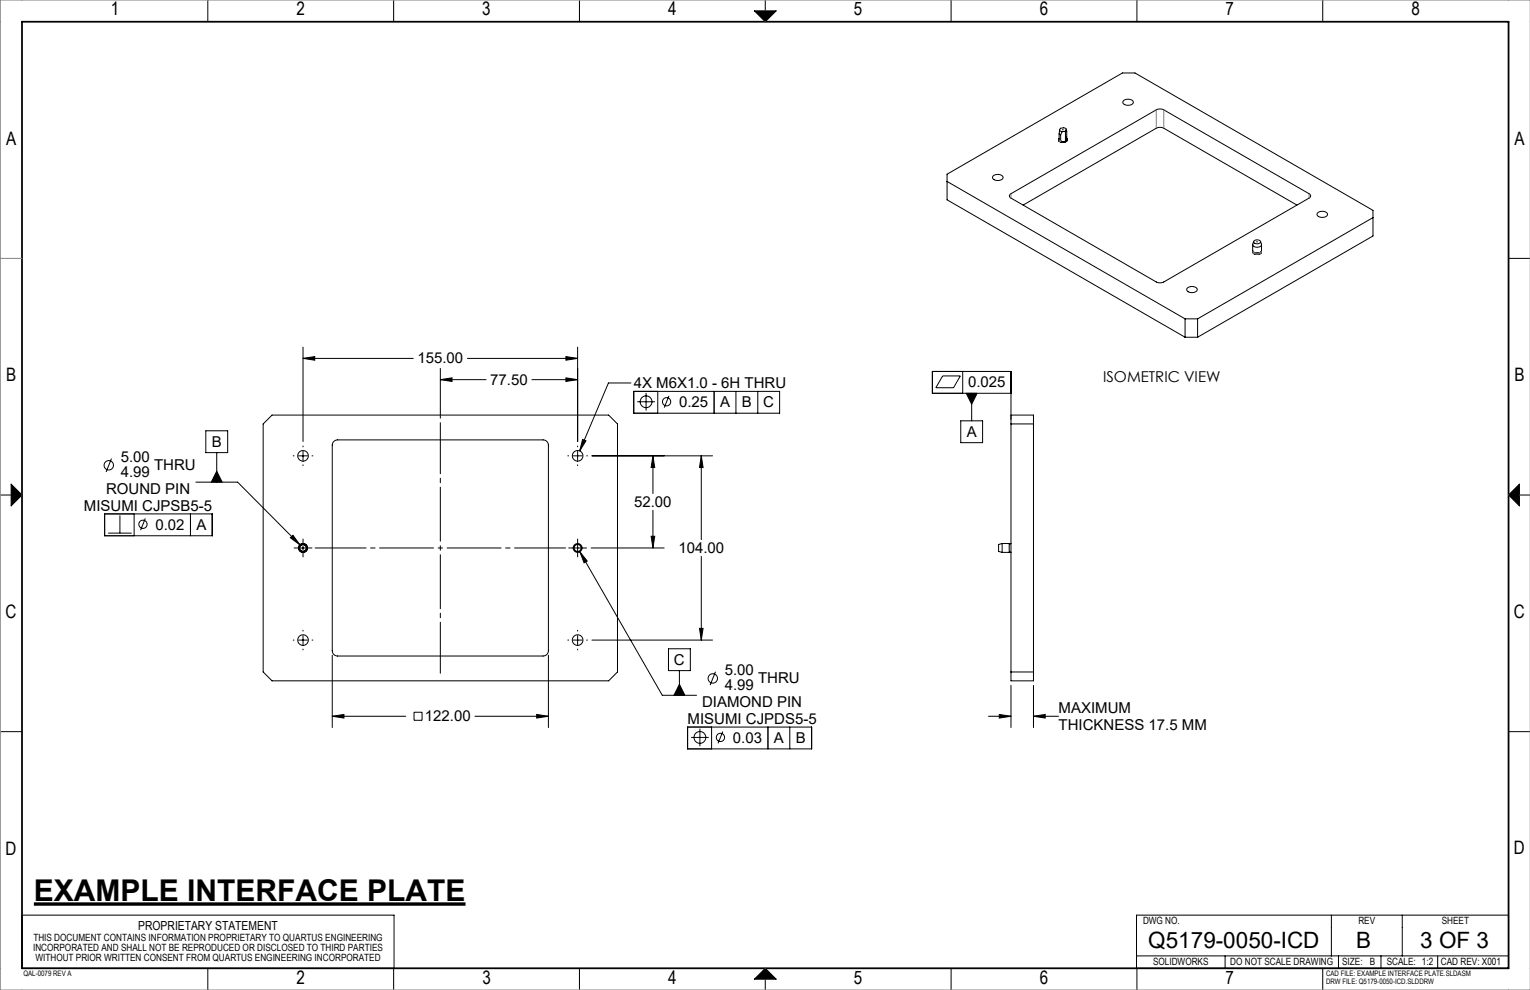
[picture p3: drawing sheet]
<svg xmlns="http://www.w3.org/2000/svg" width="432mm" height="279mm" viewBox="0 0 432 279" stroke-linecap="round" stroke-linejoin="round" font-family="sans-serif">
<g fill="none" stroke="#000" stroke-width=".28">
<path d="M58.7 0v6.1M111.1 0v6.1M163.5 0v6.1M212.9 3.1h6.1l-3 3zM216 0v3.1M268.4 0v6.1M320.9 0v6.1M373.3 0v6.1M298.9 37.8l.4 .2M298.9 39.4l.4 .3M298.9 39.8l.4 .3M298.9 37.8v2"/>
<path d="M298.9 39.4v.1M299 36.7l.8 .5M299 36.7l-.1 1.1M299.3 36.2h.1M299.3 36.2l-.3 .5M299.3 36.2l.9-.1 .7 .4M299.3 39.7v.4M299.3 38v1.7M299.8 37.2l-.5 .8M299.9 36.6h.1M300.7 37l-.9 .2M300.7 37v.1"/>
<path d="M300.7 37.1v2.8M300.7 39.9l-1.4 .2M300.7 37h.1M300.9 36.5l.1 2.6M300.9 36.5l-.2 .5M301.1 39.1h.1M301 39.1h.1M301 39.1l.2 .2a1.31 1.31 0 0 1-1 1 1.31 1.31 0 0 1-1.3-.5v-.7l-.2 .3 .2 .4M301.1 39.1l.1 .2a1.18 1.18 0 0 1-1.9 .8M301.1 39.1l-.4 .8M317 28.5a1.89 1.89 0 0 1 2.9 .3 1.67 1.67 0 0 1-1.5 .9 1.67 1.67 0 0 1-1.5-.9zM267.3 51.2l67.2 38.8"/>
<path d="M280.2 49.7a1.89 1.89 0 0 1 2.9 .4 1.67 1.67 0 0 1-1.5 .9 1.67 1.67 0 0 1-1.5-1zM285.1 54.8l41.2-23.8a2.34 2.34 0 0 1 2.1 0l41.1 23.7a.65 .65 0 0 1 .4 .6 .65 .65 0 0 1-.4 .6l-41.1 23.7a2.34 2.34 0 0 1-2.1 0l-41-23.7-.4-.4zM288.7 57.9l37.6-21.7a2.34 2.34 0 0 1 2.1 0l37.6 21.7M353.5 69.1v1.6a1.44 1.44 0 0 0 2.5 0v-1.6M353.6 70.9a1.28 1.28 0 0 0 .9 1 1.28 1.28 0 0 0 1.4-.4l.1-.6M353.6 70.9a1.14 1.14 0 0 0 1.8 .8 .64 .64 0 0 0 .6-.8M353.6 70.9v.1M353.6 71h.1M353.8 68.1l-.2 .8a1.31 1.31 0 0 0 1.2 .9 1.31 1.31 0 0 0 1.2-.9l-.3-.8M354 67.9l1-.2 .7 .4a.98 .98 0 0 1-.9 .7 .98 .98 0 0 1-.9-.7zM355.9 71l-1 .4-1.2-.3M356 70.9v.1"/>
<path d="M371.8 60.1a1.89 1.89 0 0 1 2.9 .4 1.67 1.67 0 0 1-1.5 .9 1.67 1.67 0 0 1-1.5-1zM387.5 61.4l-49.5 28.6M425.7 72.9h6.1M85.5 98v26.6M163 98v26.6M334.5 95.2l-67.2-38.8v-7.2l49.5-28.6h3.5l67.2 38.8v7.2l-49.5 28.6M334.5 90h3.5M334.5 95.2h3.5M334.5 90v5.2M335 81.4a1.89 1.89 0 0 1 2.9 .3 1.67 1.67 0 0 1-1.5 .9 1.67 1.67 0 0 1-1.5-1zM338 90v5.2M74.3 119.6l2.5-2.5h95l2.5 2.5v70l-2.5 2.5h-95l-2.5-2.5z"/>
<path d="M85.5 101.1l3.3-.5v1.1zM85.5 101.1h31.1M124.3 107.1l3.3-.5v1.1zM124.3 104v14M124.3 107.1h12.9M131.9 101.1h31.1M150.1 107.1h12.9M159.7 106.6l3.3 .5-3.3 .6zM159.7 100.6l3.3 .5-3.3 .6zM178.1 108.1h-6.4l-8.1 19.2M178.9 110.5h41.1v6.1h-41.1zM179.8 113.4h5"/>
<path d="M182.3 110.9v5M185.6 110.5v6.1M188.8 111.7l-1.3 3.3M201.5 110.5v6.1M207.7 110.5v6.1M213.9 110.5v6.1M266 106.1h5l-1.9 3.3h-5zM271.1 118.8h6.2v6.1h-6.2zM271.7 104.8v6.2M272.7 111h3.1l-1.6 3.1zM274.2 111v7.8M285.3 119.6h6.4"/>
<path d="M285.3 111h-22.2v-6.2h22.2v87.3h6.4v-75h-6.4M.1 139.7h3M3.1 136.6l3.1 3.1-3.1 3.1zM31.5 129.4l-1.6 3.8M55.3 136.1h11.8l17.5 17.7M58.1 121.6h6.2v6.1h-6.2zM61.2 133l1.5 3.1h-3.1zM61.2 127.7v8.4M82.8 128.6h.2M84.3 128.6h2.5M85.5 125.9v.2M85.5 127.4v2.5"/>
<path d="M85.5 131.2v.2M88.1 128.6h.2M94.2 124.6l1.1-.5h58a1.5 1.5 0 0 1 1.5 1.5v58a1.5 1.5 0 0 1-1.5 1.5h-58a1.5 1.5 0 0 1-1.5-1.5v-58zM160.3 128.6h.2M161.8 128.6h2.5M163 125.9v.2M163 127.4v2.5M163 131.2v.2M164.4 124l1 .4-1.8 2.9zM165.6 128.6h.2M167.1 128.6h34M184.3 128.6l.5 3.3h-1z"/>
<path d="M184.3 128.6v10.7M197.9 128.6l.5 3.3h-1zM197.9 128.6v23.7M428.8 139.7h3M428.8 136.6v6.2l-3.1-3.1zM29.5 145h30.4v6.2h-30.4zM30.5 150.5h6.7M33.8 145.5v5M37.9 145v6.2M41 146.3l-1.3 3.3M53.8 145v6.2M82 151.8l.7-.7 1.9 2.7z"/>
<path d="M83 154.6h5M84.5 154.6v.1M84.5 154.7l.7 1.2M84.5 154.6h.1M85 153.8l.5-.1 .5 .1M85 155.5l.5 .1 .5-.1M85.2 153.4a1.25 1.25 0 0 0-.9 1.3 1.25 1.25 0 0 0 .9 1.2M85.2 153.4h.6M85.2 155.9h.6M85.2 153.4a1.25 1.25 0 0 0-.9 1.2 1.25 1.25 0 0 0 .9 1.3M85.2 153.4l-.7 1.2M85.5 152.1v5.1"/>
<path d="M85.8 153.4a1.25 1.25 0 0 1 1 1.2 1.25 1.25 0 0 1-1 1.3M85.8 153.4l.7 1.2M86.5 154.6v.1M86.5 154.7l-.7 1.2M160.5 154.6h5M163 152.1v5.1M163.6 155.7l2.1 2.6-.9 .5zM163.6 155.7l23.3 40.5h9.7M166.8 154.6h20.6M183.8 151.3h1l-.5 3.3zM184.3 144v10.6M197.9 157v23.6"/>
<path d="M282.8 153.4v2.5M282.8 153.4l-1 .3v1.9l1 .3M282.8 153.4h2M282.8 155.9h2M284.8 155.9h.5M284.8 153.4h.5M284.8 153.4v2.5M85.5 177.9v.2M85.5 179.4v2.5M163 177.9v.2M163 179.4v2.5M197.4 177.3h1l-.5 3.3z"/>
<path d="M82.8 180.6h.2M84.3 180.6h2.5M85.5 183.2v.2M88.1 180.6h.2M93.8 184.9v20.4M154.8 184.9v20.4M160.3 180.6h.2M161.8 180.6h2.5M163 183.2v.2M165.6 180.6h.2M167.1 180.6h34M188.7 183.1h6.1v6.2h-6.1z"/>
<path d="M191.7 193.1l1.6 3.1h-3.1zM191.7 189.3v6.9M201.9 189.6l-1.5 3.8M285.3 189.6h6.4M285.3 193.4v11.9M291.7 193.4v11.9M.1 206.5h6.1M93.8 202.1l3.3-.5v1.1zM93.8 202.1h20.7M116.8 201h2.3v2.3h-2.3zM134 202.1h20.8M151.5 201.6l3.3 .5-3.3 .6z"/>
<path d="M194.1 205.2h35v6.2h-35zM195 208.1h5M197.5 205.6v5M200.8 205.2v6.2M204 206.5l-1.3 3.3M216.7 205.2v6.2M222.9 205.2v6.2M279 202.1h6.3M282 201.6l3.3 .5-3.3 .6zM291.7 202.1l3.3-.5v1.1zM291.7 202.1h7M425.7 206.5h6.1"/>
<path d="M6.2 258.3h105v15h-105zM320.7 258.3h105v15h-105zM375.7 258.3v11.5M395.7 258.3v11.5M58.7 273.3v6.1M111.1 273.3v6.1M163.5 273.3v6.1M216 276.3v3.1M216 273.3l3 3h-6.1zM268.4 273.3v6.1M320.7 269.8h105M320.9 273.3v6.1"/>
<path d="M345.7 269.8v3.5M373.3 273.3v6.1M377.7 269.8v3.5M389.7 269.8v3.5M405.7 269.8v3.5"/>
<circle cx="354.8" cy="68.2" r=".04"/>
<circle cx="182.3" cy="113.4" r="1.66"/>
<circle cx="188.1" cy="113.4" r="1.16"/>
<circle cx="30.7" cy="131.3" r="1.33"/>
<circle cx="85.5" cy="128.6" r="1.5"/>
<circle cx="163" cy="128.6" r="1.5"/>
<circle cx="40.3" cy="148" r="1.16"/>
<circle cx="85.5" cy="154.6" r=".05"/>
<circle cx="163" cy="154.6" r=".05"/>
<circle cx="163" cy="154.6" r="1.25"/>
<circle cx="163" cy="154.6" r=".98"/>
<circle cx="85.5" cy="180.6" r="1.5"/>
<circle cx="163" cy="180.6" r="1.5"/>
<circle cx="201.2" cy="191.5" r="1.33"/>
<circle cx="197.5" cy="208.1" r="1.66"/>
<circle cx="203.3" cy="208.1" r="1.16"/>
</g>
<path d="M6.2 6.1h419.5v267.2h-419.5z" fill="none" stroke="#000" stroke-width=".5"/>
<path d="M216 3.1v3M431.8 0h-431.7v279.4h431.7M.1 72.9h6.1M3.1 139.7h3.1M425.7 139.7h3.1M216 273.3v3" fill="none" stroke="#808080" stroke-width=".28"/>
<path d="M428.8 136.6v6.2l-3.1-3.1zM212.9 276.3h6.1l-3-3zM3.1 136.6v6.2l3.1-3.1zM212.9 3.1l3.1 3 3-3z" fill-rule="evenodd" fill="#000"/>
<path d="M9.6 255.1h121.8" fill="none" stroke="#000" stroke-width=".95" stroke-linecap="butt"/>
<path d="M88.9 154.6h70.7M124.3 190v-70.7" fill="none" stroke="#000" stroke-width=".28" stroke-dasharray="15.2 1.3 1.3 1.3" stroke-dashoffset=".8"/>
<path d="M82 151.8l2.6 2-1.9-2.7zM163.6 155.7l1.2 3.1 .9-.5zM159.7 106.6l3.3 .5-3.3 .6zM124.3 107.1l3.3-.5v1.1zM159.7 100.6l3.3 .5-3.3 .6zM85.5 101.1l3.3-.5v1.1zM184.3 128.6l.5 3.3h-1zM183.8 151.3h1l-.5 3.3zM197.9 128.6l.5 3.3h-1zM197.4 177.3h1l-.5 3.3zM93.8 202.1l3.3-.5v1.1zM151.5 201.6l3.3 .5-3.3 .6zM164.4 124l-.8 3.3 1.8-2.9zM61.2 133l1.5 3.1h-3.1zM191.7 193.1l1.6 3.1h-3.1zM291.7 202.1l3.3-.5v1.1zM282 201.6l3.3 .5-3.3 .6zM272.7 111l1.5 3.1 1.6-3.1z" fill="#000"/>
<path d="M298.9 39.7l.5 .3M299.4 39.7l-.5-.2M326.3 36.2v-5.2M328.4 31v5.2M285.3 54.7v1.2M369.5 55.9v-1.2M353.6 71a1.39 1.39 0 0 0 2.4 0M355.9 71a1.64 1.64 0 0 1-2.2 0" fill="none" stroke="#808080" stroke-width=".28" stroke-dasharray="6.3 1.3 1.3 1.3 1.3 1.3"/>
<text font-size="8.5" x="9.6" y="254.2">EXAMPLE INTERFACE PLATE</text>
<g font-size="6.3">
<text x="324.1" y="267.5">Q5179-0050-ICD</text>
<text x="382.7" y="267.5">B</text>
<text x="400.8" y="267.5">3 OF 3</text>
</g>
<g font-size="5.2">
<text x="31.2" y="4.3">1</text>
<text x="83.7" y="4.4">2</text>
<text x="136.1" y="4.4">3</text>
<text x="188.6" y="4.3">4</text>
<text x="241" y="4.4">5</text>
<text x="293.5" y="4.3">6</text>
<text x="345.9" y="4.3">7</text>
<text x="398.3" y="4.4">8</text>
<text x="1.7" y="40.8">A</text>
<text x="427.4" y="40.8">A</text>
<text x="1.7" y="107.6">B</text>
<text x="427.4" y="107.5">B</text>
<text x="1.6" y="174.4">C</text>
<text x="427.3" y="174.4">C</text>
<text x="1.6" y="241.2">D</text>
<text x="427.3" y="241.2">D</text>
<text x="83.7" y="277.6">2</text>
<text x="136.1" y="277.6">3</text>
<text x="188.6" y="277.6">4</text>
<text x="241" y="277.6">5</text>
<text x="293.5" y="277.6">6</text>
<text x="345.9" y="277.6">7</text>
</g>
<g font-size="4.2">
<text x="117.8" y="102.6">155.00</text>
<text x="311.3" y="107.7">ISOMETRIC VIEW</text>
<text x="138.4" y="108.6">77.50</text>
<text x="178.9" y="109.5">4X M6X1.0 - 6H THRU</text>
<text x="273.2" y="109.3">0.025</text>
<text x="191.6" y="115">0.25</text>
<text x="203.2" y="115">A</text>
<text x="209.4" y="115">B</text>
<text x="215.4" y="115">C</text>
<text x="272.8" y="123.3">A</text>
<text x="34.1" y="130.4">5.00</text>
<text x="59.8" y="126.1">B</text>
<text x="34.1" y="134.6">4.99</text>
<text x="43.5" y="132.7">THRU</text>
<text x="29.9" y="139.4">ROUND PIN</text>
<text x="179" y="143.1">52.00</text>
<text x="23.7" y="144.1">MISUMI CJPSB5-5</text>
<text x="43.8" y="149.5">0.02</text>
<text x="55.4" y="149.5">A</text>
<text x="191.4" y="156.1">104.00</text>
<text x="190.2" y="187.6">C</text>
<text x="204.5" y="190.5">5.00</text>
<text x="204.5" y="194.8">4.99</text>
<text x="213.9" y="192.9">THRU</text>
<text x="119.9" y="203.6">122.00</text>
<text x="198.2" y="199.5">DIAMOND PIN</text>
<text x="298.7" y="201.2">MAXIMUM</text>
<text x="194.1" y="204.2">MISUMI CJPDS5-5</text>
<text x="206.8" y="209.7">0.03</text>
<text x="218.4" y="209.7">A</text>
<text x="224.6" y="209.7">B</text>
<text x="298.7" y="205.9">THICKNESS 17.5 MM</text>
</g>
<text font-size="3.5" x="39" y="262.5">PROPRIETARY STATEMENT</text>
<g font-size="2.8">
<text x="322.6" y="260.8">DWG NO.</text>
<text x="383.4" y="260.8">REV</text>
<text x="406.9" y="260.8">SHEET</text>
<text x="9.3" y="268.3">INCORPORATED AND SHALL NOT BE REPRODUCED OR DISCLOSED TO THIRD PARTIES</text>
<text x="9.4" y="265.5">THIS DOCUMENT CONTAINS INFORMATION PROPRIETARY TO QUARTUS ENGINEERING</text>
<text x="10" y="271.1">WITHOUT PRIOR WRITTEN CONSENT FROM QUARTUS ENGINEERING INCORPORATED</text>
<text x="325.4" y="272.3">SOLIDWORKS</text>
<text x="347.2" y="272.3">DO NOT SCALE DRAWING</text>
<text x="378.8" y="272.3">SIZE:</text>
<text x="386.6" y="272.3">B</text>
<text x="391.4" y="272.3">SCALE: 1:2</text>
<text x="406.7" y="272.3">CAD REV: X001</text>
</g>
<g font-size="2.1">
<text x="6.6" y="275.4">QAL-0079 REV A</text>
<text x="374.2" y="275.5">CAD FILE: EXAMPLE INTERFACE PLATE.SLDASM</text>
<text x="374.2" y="277.7">DRW FILE: Q5179-0050-ICD.SLDDRW</text>
</g>
</svg>
